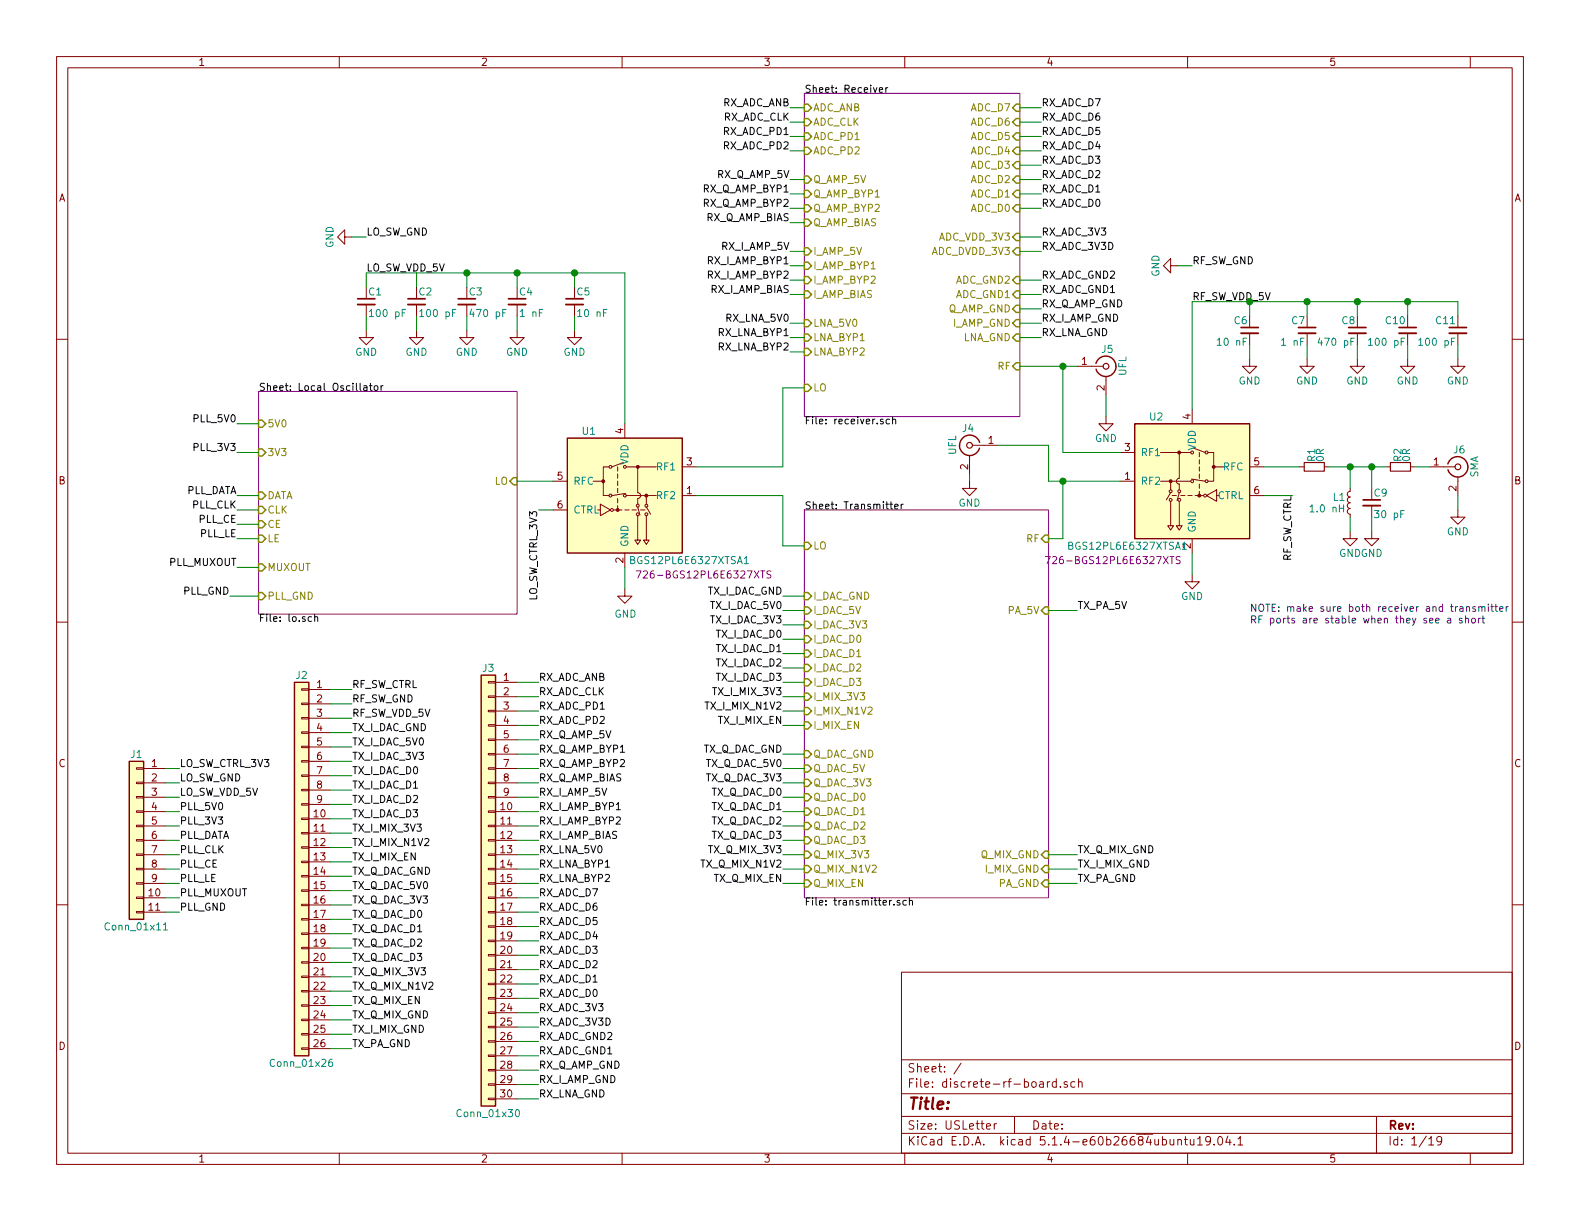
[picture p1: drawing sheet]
EESchema Schematic File Version 4
LIBS:discrete-rf-board-cache
EELAYER 30 0
EELAYER END
$Descr USLetter 11000 8500
encoding utf-8
Sheet 1 19
Title ""
Date ""
Rev ""
Comp ""
Comment1 ""
Comment2 ""
Comment3 ""
Comment4 ""
$EndDescr
$Sheet
S 5600 3550 1700 2700
U 5CA6B0B3
F0 "Transmitter" 50
F1 "transmitter.sch" 50
F2 "LO" I L 5600 3800 50 
F3 "RF" I R 7300 3750 50 
F4 "I_DAC_D0" I L 5600 4450 50 
F5 "I_DAC_D1" I L 5600 4550 50 
F6 "I_DAC_D2" I L 5600 4650 50 
F7 "I_DAC_D3" I L 5600 4750 50 
F8 "I_DAC_3V3" I L 5600 4350 50 
F9 "I_DAC_5V" I L 5600 4250 50 
F10 "I_MIX_EN" I L 5600 5050 50 
F11 "I_MIX_3V3" I L 5600 4850 50 
F12 "I_MIX_N1V2" I L 5600 4950 50 
F13 "Q_MIX_3V3" I L 5600 5950 50 
F14 "Q_MIX_N1V2" I L 5600 6050 50 
F15 "Q_MIX_EN" I L 5600 6150 50 
F16 "PA_5V" I R 7300 4250 50 
F17 "Q_DAC_5V" I L 5600 5350 50 
F18 "Q_DAC_3V3" I L 5600 5450 50 
F19 "Q_DAC_D0" I L 5600 5550 50 
F20 "Q_DAC_D1" I L 5600 5650 50 
F21 "Q_DAC_D2" I L 5600 5750 50 
F22 "Q_DAC_D3" I L 5600 5850 50 
F23 "I_DAC_GND" I L 5600 4150 50 
F24 "Q_DAC_GND" I L 5600 5250 50 
F25 "PA_GND" I R 7300 6150 50 
F26 "I_MIX_GND" I R 7300 6050 50 
F27 "Q_MIX_GND" I R 7300 5950 50 
$EndSheet
$Comp
L discrete-parts:BGS12PL6E6327XTSA1 U1
U 1 1
P 4350 3450
F 0 "U1" H 4100 3900 50  0000 C CNN
F 1 "BGS12PL6E6327XTSA1" H 4800 3000 50  0000 C CNN
F 2 "" H 4350 3450 50  0001 C CNN
F 3 "" H 4350 3450 50  0001 C CNN
F 4 "726-BGS12PL6E6327XTS" H 4900 2900 50  0000 C CNN "Mouser"
	1    4350 3450
	1    0    0    -1  
$EndComp
$Sheet
S 1800 2725 1800 1550
U 5CA6B046
F0 "Local Oscillator" 50
F1 "lo.sch" 50
F2 "CLK" I L 1800 3550 50 
F3 "CE" I L 1800 3650 50 
F4 "MUXOUT" I L 1800 3950 50 
F5 "LE" I L 1800 3750 50 
F6 "DATA" I L 1800 3450 50 
F7 "3V3" I L 1800 3150 50 
F8 "LO" I R 3600 3350 50 
F9 "5V0" I L 1800 2950 50 
F10 "PLL_GND" I L 1800 4150 50 
$EndSheet
$Comp
L power:GND #PWR011
U 1 1
P 8300 4000
F 0 "#PWR011" H 8300 3750 50  0001 C CNN
F 1 "GND" H 8300 3850 50  0000 C CNN
F 2 "" H 8300 4000 50  0001 C CNN
F 3 "" H 8300 4000 50  0001 C CNN
	1    8300 4000
	1    0    0    -1  
$EndComp
Wire Wire Line
	4350 4100 4350 3950
$Comp
L discrete-parts:BGS12PL6E6327XTSA1 U2
U 1 1
P 8300 3350
F 0 "U2" H 8550 3800 50  0000 C CNN
F 1 "BGS12PL6E6327XTSA1" H 8750 2900 50  0000 C CNN
F 2 "" H 8300 3350 50  0001 C CNN
F 3 "" H 8300 3350 50  0001 C CNN
F 4 "726-BGS12PL6E6327XTS" H 8850 2800 50  0000 C CNN "Mouser"
	1    8300 3350
	-1   0    0    -1  
$EndComp
$Comp
L Connector:Conn_Coaxial J6
U 1 1
P 10150 3250
F 0 "J6" H 10160 3370 50  0000 C CNN
F 1 "SMA" V 10265 3250 50  0000 C CNN
F 2 "discrete_footprints:142-0701-801-with-taper" H 10150 3250 50  0001 C CNN
F 3 " ~" H 10150 3250 50  0001 C CNN
F 4 " 530-142-0701-801 " H 10150 3250 50  0001 C CNN "Mouser"
	1    10150 3250
	1    0    0    -1  
$EndComp
$Comp
L power:GND #PWR019
U 1 1
P 10150 3550
F 0 "#PWR019" H 10150 3300 50  0001 C CNN
F 1 "GND" H 10150 3400 50  0000 C CNN
F 2 "" H 10150 3550 50  0001 C CNN
F 3 "" H 10150 3550 50  0001 C CNN
	1    10150 3550
	1    0    0    -1  
$EndComp
Wire Wire Line
	10150 3550 10150 3450
Wire Wire Line
	3600 3350 3850 3350
$Comp
L power:GND #PWR07
U 1 1
P 4350 4100
F 0 "#PWR07" H 4350 3850 50  0001 C CNN
F 1 "GND" H 4355 3927 50  0000 C CNN
F 2 "" H 4350 4100 50  0001 C CNN
F 3 "" H 4350 4100 50  0001 C CNN
	1    4350 4100
	1    0    0    -1  
$EndComp
$Comp
L Device:C_Small C9
U 1 1
P 9550 3500
F 0 "C9" H 9560 3570 50  0000 L CNN
F 1 "30 pF" H 9560 3420 50  0000 L CNN
F 2 "" H 9550 3500 50  0001 C CNN
F 3 "~" H 9550 3500 50  0001 C CNN
	1    9550 3500
	1    0    0    -1  
$EndComp
$Comp
L Device:L_Small L1
U 1 1
P 9400 3500
F 0 "L1" H 9430 3540 50  0000 L CNN
F 1 "1.0 nH" H 9430 3460 50  0000 L CNN
F 2 "" H 9400 3500 50  0001 C CNN
F 3 "~" H 9400 3500 50  0001 C CNN
	1    9400 3500
	-1   0    0    -1  
$EndComp
Wire Wire Line
	9550 3250 9550 3400
Wire Wire Line
	9400 3400 9400 3250
Wire Wire Line
	9400 3250 9550 3250
$Comp
L power:GND #PWR016
U 1 1
P 9550 3700
F 0 "#PWR016" H 9550 3450 50  0001 C CNN
F 1 "GND" H 9550 3550 50  0000 C CNN
F 2 "" H 9550 3700 50  0001 C CNN
F 3 "" H 9550 3700 50  0001 C CNN
	1    9550 3700
	1    0    0    -1  
$EndComp
$Comp
L power:GND #PWR014
U 1 1
P 9400 3700
F 0 "#PWR014" H 9400 3450 50  0001 C CNN
F 1 "GND" H 9400 3550 50  0000 C CNN
F 2 "" H 9400 3700 50  0001 C CNN
F 3 "" H 9400 3700 50  0001 C CNN
	1    9400 3700
	1    0    0    -1  
$EndComp
Wire Wire Line
	9400 3700 9400 3600
Wire Wire Line
	9550 3700 9550 3600
Text Notes 8700 4350 0    50   ~ 0
NOTE: make sure both receiver and transmitter\nRF ports are stable when they see a short
$Comp
L Device:R_Small R1
U 1 1
P 9150 3250
F 0 "R1" H 9180 3270 50  0000 L CNN
F 1 "0R" H 9180 3210 50  0000 L CNN
F 2 "" H 9150 3250 50  0001 C CNN
F 3 "~" H 9150 3250 50  0001 C CNN
	1    9150 3250
	0    -1   -1   0   
$EndComp
Wire Wire Line
	9250 3250 9400 3250
Connection ~ 9400 3250
Wire Wire Line
	9050 3250 8800 3250
$Comp
L Device:R_Small R2
U 1 1
P 9750 3250
F 0 "R2" H 9780 3270 50  0000 L CNN
F 1 "0R" H 9780 3210 50  0000 L CNN
F 2 "" H 9750 3250 50  0001 C CNN
F 3 "~" H 9750 3250 50  0001 C CNN
	1    9750 3250
	0    -1   -1   0   
$EndComp
Wire Wire Line
	9850 3250 9950 3250
Wire Wire Line
	9650 3250 9550 3250
Connection ~ 9550 3250
Wire Wire Line
	7400 2550 7400 3150
Wire Wire Line
	7400 3150 7800 3150
$Comp
L Connector:Conn_Coaxial J5
U 1 1
P 7700 2550
F 0 "J5" H 7710 2670 50  0000 C CNN
F 1 "UFL" V 7815 2550 50  0000 C CNN
F 2 "" H 7700 2550 50  0001 C CNN
F 3 " ~" H 7700 2550 50  0001 C CNN
	1    7700 2550
	1    0    0    -1  
$EndComp
$Comp
L power:GND #PWR09
U 1 1
P 7700 2900
F 0 "#PWR09" H 7700 2650 50  0001 C CNN
F 1 "GND" H 7700 2750 50  0000 C CNN
F 2 "" H 7700 2900 50  0001 C CNN
F 3 "" H 7700 2900 50  0001 C CNN
	1    7700 2900
	1    0    0    -1  
$EndComp
Wire Wire Line
	7700 2750 7700 2900
Wire Wire Line
	4850 3450 5450 3450
Wire Wire Line
	5450 3450 5450 3800
Wire Wire Line
	5450 3800 5600 3800
Wire Wire Line
	8300 4000 8300 3850
Wire Wire Line
	4850 3250 5450 3250
Wire Wire Line
	5450 3250 5450 2700
Wire Wire Line
	5450 2700 5600 2700
Wire Wire Line
	7400 3750 7400 3350
Wire Wire Line
	7400 3350 7800 3350
Wire Wire Line
	7300 3750 7400 3750
$Comp
L Connector:Conn_Coaxial J4
U 1 1
P 6750 3100
F 0 "J4" H 6760 3220 50  0000 C CNN
F 1 "UFL" V 6865 3100 50  0000 C CNN
F 2 "discrete_footprints:2337019-1" H 6750 3100 50  0001 C CNN
F 3 " ~" H 6750 3100 50  0001 C CNN
F 4 " 571-2337019-1" H 6750 3100 50  0001 C CNN "Mouser"
	1    6750 3100
	-1   0    0    -1  
$EndComp
Wire Wire Line
	6950 3100 7300 3100
Wire Wire Line
	7300 3100 7300 3350
Wire Wire Line
	7300 3350 7400 3350
Connection ~ 7400 3350
$Comp
L power:GND #PWR08
U 1 1
P 6750 3350
F 0 "#PWR08" H 6750 3100 50  0001 C CNN
F 1 "GND" H 6750 3200 50  0000 C CNN
F 2 "" H 6750 3350 50  0001 C CNN
F 3 "" H 6750 3350 50  0001 C CNN
	1    6750 3350
	1    0    0    -1  
$EndComp
Wire Wire Line
	6750 3350 6750 3300
$Sheet
S 5600 650  1500 2250
U 5CA6B0AA
F0 "Receiver" 50
F1 "receiver.sch" 50
F2 "RF" I R 7100 2550 50 
F3 "LO" I L 5600 2700 50 
F4 "ADC_ANB" I L 5600 750 50 
F5 "ADC_CLK" I L 5600 850 50 
F6 "ADC_PD1" I L 5600 950 50 
F7 "ADC_PD2" I L 5600 1050 50 
F8 "ADC_D7" I R 7100 750 50 
F9 "ADC_D6" I R 7100 850 50 
F10 "ADC_D5" I R 7100 950 50 
F11 "ADC_D4" I R 7100 1050 50 
F12 "ADC_D3" I R 7100 1150 50 
F13 "ADC_D2" I R 7100 1250 50 
F14 "ADC_D1" I R 7100 1350 50 
F15 "ADC_D0" I R 7100 1450 50 
F16 "Q_AMP_5V" I L 5600 1250 50 
F17 "Q_AMP_BYP1" I L 5600 1350 50 
F18 "Q_AMP_BYP2" I L 5600 1450 50 
F19 "Q_AMP_BIAS" I L 5600 1550 50 
F20 "ADC_VDD_3V3" I R 7100 1650 50 
F21 "ADC_DVDD_3V3" I R 7100 1750 50 
F22 "I_AMP_5V" I L 5600 1750 50 
F23 "I_AMP_BYP1" I L 5600 1850 50 
F24 "I_AMP_BYP2" I L 5600 1950 50 
F25 "I_AMP_BIAS" I L 5600 2050 50 
F26 "LNA_BYP1" I L 5600 2350 50 
F27 "LNA_BYP2" I L 5600 2450 50 
F28 "LNA_5V0" I L 5600 2250 50 
F29 "ADC_GND1" I R 7100 2050 50 
F30 "Q_AMP_GND" I R 7100 2150 50 
F31 "I_AMP_GND" I R 7100 2250 50 
F32 "LNA_GND" I R 7100 2350 50 
F33 "ADC_GND2" I R 7100 1950 50 
$EndSheet
Text Label 3750 3550 3    50   ~ 0
LO_SW_CTRL_3V3
Wire Wire Line
	3750 3550 3850 3550
Wire Wire Line
	9000 3450 8800 3450
Text Label 2550 1900 0    50   ~ 0
LO_SW_VDD_5V
$Comp
L Device:C_Small C4
U 1 1
P 3600 2100
F 0 "C4" H 3610 2170 50  0000 L CNN
F 1 "1 nF" H 3610 2020 50  0000 L CNN
F 2 "" H 3600 2100 50  0001 C CNN
F 3 "~" H 3600 2100 50  0001 C CNN
	1    3600 2100
	1    0    0    -1  
$EndComp
$Comp
L Device:C_Small C5
U 1 1
P 4000 2100
F 0 "C5" H 4010 2170 50  0000 L CNN
F 1 "10 nF" H 4010 2020 50  0000 L CNN
F 2 "" H 4000 2100 50  0001 C CNN
F 3 "~" H 4000 2100 50  0001 C CNN
	1    4000 2100
	1    0    0    -1  
$EndComp
$Comp
L Device:C_Small C3
U 1 1
P 3250 2100
F 0 "C3" H 3260 2170 50  0000 L CNN
F 1 "470 pF" H 3260 2020 50  0000 L CNN
F 2 "" H 3250 2100 50  0001 C CNN
F 3 "~" H 3250 2100 50  0001 C CNN
	1    3250 2100
	1    0    0    -1  
$EndComp
$Comp
L Device:C_Small C2
U 1 1
P 2900 2100
F 0 "C2" H 2910 2170 50  0000 L CNN
F 1 "100 pF" H 2910 2020 50  0000 L CNN
F 2 "" H 2900 2100 50  0001 C CNN
F 3 "~" H 2900 2100 50  0001 C CNN
	1    2900 2100
	1    0    0    -1  
$EndComp
Wire Wire Line
	4350 1900 4350 2950
Wire Wire Line
	2900 2000 2900 1900
Wire Wire Line
	2900 1900 3250 1900
Wire Wire Line
	3250 2000 3250 1900
Connection ~ 3250 1900
Wire Wire Line
	3250 1900 3600 1900
Wire Wire Line
	3600 2000 3600 1900
Connection ~ 3600 1900
Wire Wire Line
	3600 1900 4000 1900
Wire Wire Line
	4000 2000 4000 1900
Connection ~ 4000 1900
Wire Wire Line
	4000 1900 4350 1900
$Comp
L power:GND #PWR06
U 1 1
P 4000 2300
F 0 "#PWR06" H 4000 2050 50  0001 C CNN
F 1 "GND" H 4000 2150 50  0000 C CNN
F 2 "" H 4000 2300 50  0001 C CNN
F 3 "" H 4000 2300 50  0001 C CNN
	1    4000 2300
	1    0    0    -1  
$EndComp
$Comp
L power:GND #PWR05
U 1 1
P 3600 2300
F 0 "#PWR05" H 3600 2050 50  0001 C CNN
F 1 "GND" H 3600 2150 50  0000 C CNN
F 2 "" H 3600 2300 50  0001 C CNN
F 3 "" H 3600 2300 50  0001 C CNN
	1    3600 2300
	1    0    0    -1  
$EndComp
$Comp
L power:GND #PWR04
U 1 1
P 3250 2300
F 0 "#PWR04" H 3250 2050 50  0001 C CNN
F 1 "GND" H 3250 2150 50  0000 C CNN
F 2 "" H 3250 2300 50  0001 C CNN
F 3 "" H 3250 2300 50  0001 C CNN
	1    3250 2300
	1    0    0    -1  
$EndComp
$Comp
L power:GND #PWR03
U 1 1
P 2900 2300
F 0 "#PWR03" H 2900 2050 50  0001 C CNN
F 1 "GND" H 2900 2150 50  0000 C CNN
F 2 "" H 2900 2300 50  0001 C CNN
F 3 "" H 2900 2300 50  0001 C CNN
	1    2900 2300
	1    0    0    -1  
$EndComp
$Comp
L Device:C_Small C1
U 1 1
P 2550 2100
F 0 "C1" H 2560 2170 50  0000 L CNN
F 1 "100 pF" H 2560 2020 50  0000 L CNN
F 2 "" H 2550 2100 50  0001 C CNN
F 3 "~" H 2550 2100 50  0001 C CNN
	1    2550 2100
	1    0    0    -1  
$EndComp
Wire Wire Line
	2550 2000 2550 1900
Wire Wire Line
	2550 1900 2900 1900
$Comp
L power:GND #PWR02
U 1 1
P 2550 2300
F 0 "#PWR02" H 2550 2050 50  0001 C CNN
F 1 "GND" H 2550 2150 50  0000 C CNN
F 2 "" H 2550 2300 50  0001 C CNN
F 3 "" H 2550 2300 50  0001 C CNN
	1    2550 2300
	1    0    0    -1  
$EndComp
Wire Wire Line
	2550 2200 2550 2300
Wire Wire Line
	2900 2300 2900 2200
Wire Wire Line
	3250 2200 3250 2300
Wire Wire Line
	3600 2300 3600 2200
Wire Wire Line
	4000 2300 4000 2200
$Comp
L Device:C_Small C7
U 1 1
P 9100 2300
F 0 "C7" H 9110 2370 50  0000 L CNN
F 1 "1 nF" H 9110 2220 50  0000 L CNN
F 2 "" H 9100 2300 50  0001 C CNN
F 3 "~" H 9100 2300 50  0001 C CNN
	1    9100 2300
	-1   0    0    -1  
$EndComp
$Comp
L Device:C_Small C6
U 1 1
P 8700 2300
F 0 "C6" H 8710 2370 50  0000 L CNN
F 1 "10 nF" H 8710 2220 50  0000 L CNN
F 2 "" H 8700 2300 50  0001 C CNN
F 3 "~" H 8700 2300 50  0001 C CNN
	1    8700 2300
	-1   0    0    -1  
$EndComp
$Comp
L Device:C_Small C8
U 1 1
P 9450 2300
F 0 "C8" H 9460 2370 50  0000 L CNN
F 1 "470 pF" H 9460 2220 50  0000 L CNN
F 2 "" H 9450 2300 50  0001 C CNN
F 3 "~" H 9450 2300 50  0001 C CNN
	1    9450 2300
	-1   0    0    -1  
$EndComp
$Comp
L Device:C_Small C10
U 1 1
P 9800 2300
F 0 "C10" H 9810 2370 50  0000 L CNN
F 1 "100 pF" H 9810 2220 50  0000 L CNN
F 2 "" H 9800 2300 50  0001 C CNN
F 3 "~" H 9800 2300 50  0001 C CNN
	1    9800 2300
	-1   0    0    -1  
$EndComp
Wire Wire Line
	9800 2200 9800 2100
Wire Wire Line
	9800 2100 9450 2100
Wire Wire Line
	9450 2200 9450 2100
Connection ~ 9450 2100
Wire Wire Line
	9450 2100 9100 2100
Wire Wire Line
	9100 2200 9100 2100
Connection ~ 9100 2100
Wire Wire Line
	9100 2100 8700 2100
Wire Wire Line
	8700 2200 8700 2100
Connection ~ 8700 2100
$Comp
L power:GND #PWR012
U 1 1
P 8700 2500
F 0 "#PWR012" H 8700 2250 50  0001 C CNN
F 1 "GND" H 8700 2350 50  0000 C CNN
F 2 "" H 8700 2500 50  0001 C CNN
F 3 "" H 8700 2500 50  0001 C CNN
	1    8700 2500
	-1   0    0    -1  
$EndComp
$Comp
L power:GND #PWR013
U 1 1
P 9100 2500
F 0 "#PWR013" H 9100 2250 50  0001 C CNN
F 1 "GND" H 9100 2350 50  0000 C CNN
F 2 "" H 9100 2500 50  0001 C CNN
F 3 "" H 9100 2500 50  0001 C CNN
	1    9100 2500
	-1   0    0    -1  
$EndComp
$Comp
L power:GND #PWR015
U 1 1
P 9450 2500
F 0 "#PWR015" H 9450 2250 50  0001 C CNN
F 1 "GND" H 9450 2350 50  0000 C CNN
F 2 "" H 9450 2500 50  0001 C CNN
F 3 "" H 9450 2500 50  0001 C CNN
	1    9450 2500
	-1   0    0    -1  
$EndComp
$Comp
L power:GND #PWR017
U 1 1
P 9800 2500
F 0 "#PWR017" H 9800 2250 50  0001 C CNN
F 1 "GND" H 9800 2350 50  0000 C CNN
F 2 "" H 9800 2500 50  0001 C CNN
F 3 "" H 9800 2500 50  0001 C CNN
	1    9800 2500
	-1   0    0    -1  
$EndComp
$Comp
L Device:C_Small C11
U 1 1
P 10150 2300
F 0 "C11" H 10160 2370 50  0000 L CNN
F 1 "100 pF" H 10160 2220 50  0000 L CNN
F 2 "" H 10150 2300 50  0001 C CNN
F 3 "~" H 10150 2300 50  0001 C CNN
	1    10150 2300
	-1   0    0    -1  
$EndComp
Wire Wire Line
	10150 2200 10150 2100
Wire Wire Line
	10150 2100 9800 2100
$Comp
L power:GND #PWR018
U 1 1
P 10150 2500
F 0 "#PWR018" H 10150 2250 50  0001 C CNN
F 1 "GND" H 10150 2350 50  0000 C CNN
F 2 "" H 10150 2500 50  0001 C CNN
F 3 "" H 10150 2500 50  0001 C CNN
	1    10150 2500
	-1   0    0    -1  
$EndComp
Wire Wire Line
	10150 2400 10150 2500
Wire Wire Line
	9800 2500 9800 2400
Wire Wire Line
	9450 2400 9450 2500
Wire Wire Line
	9100 2500 9100 2400
Wire Wire Line
	8700 2500 8700 2400
Connection ~ 9800 2100
Wire Wire Line
	8300 2850 8300 2100
Wire Wire Line
	8300 2100 8700 2100
Text Label 8300 2100 0    50   ~ 0
RF_SW_VDD_5V
Text Label 1650 2950 2    50   ~ 0
PLL_5V0
Text Label 1650 3150 2    50   ~ 0
PLL_3V3
Text Label 1650 3450 2    50   ~ 0
PLL_DATA
Text Label 1650 3550 2    50   ~ 0
PLL_CLK
Text Label 1650 3650 2    50   ~ 0
PLL_CE
Text Label 1650 3750 2    50   ~ 0
PLL_LE
Text Label 1650 3950 2    50   ~ 0
PLL_MUXOUT
Text Label 5450 4150 2    50   ~ 0
TX_I_DAC_GND
Text Label 5450 4250 2    50   ~ 0
TX_I_DAC_5V0
Text Label 5450 4350 2    50   ~ 0
TX_I_DAC_3V3
Text Label 5450 4450 2    50   ~ 0
TX_I_DAC_D0
Text Label 5450 4550 2    50   ~ 0
TX_I_DAC_D1
Text Label 5450 4650 2    50   ~ 0
TX_I_DAC_D2
Text Label 5450 4750 2    50   ~ 0
TX_I_DAC_D3
Text Label 5450 4850 2    50   ~ 0
TX_I_MIX_3V3
Text Label 5450 4950 2    50   ~ 0
TX_I_MIX_N1V2
Text Label 5450 5050 2    50   ~ 0
TX_I_MIX_EN
Text Label 5450 5250 2    50   ~ 0
TX_Q_DAC_GND
Text Label 5450 5350 2    50   ~ 0
TX_Q_DAC_5V0
Text Label 5450 5450 2    50   ~ 0
TX_Q_DAC_3V3
Text Label 5450 5550 2    50   ~ 0
TX_Q_DAC_D0
Text Label 5450 5650 2    50   ~ 0
TX_Q_DAC_D1
Text Label 5450 5750 2    50   ~ 0
TX_Q_DAC_D2
Text Label 5450 5850 2    50   ~ 0
TX_Q_DAC_D3
Text Label 5450 5950 2    50   ~ 0
TX_Q_MIX_3V3
Text Label 5450 6050 2    50   ~ 0
TX_Q_MIX_N1V2
Text Label 5450 6150 2    50   ~ 0
TX_Q_MIX_EN
Text Label 7500 4250 0    50   ~ 0
TX_PA_5V
Wire Wire Line
	7500 4250 7300 4250
Wire Wire Line
	1650 2950 1800 2950
Wire Wire Line
	1800 3150 1650 3150
Wire Wire Line
	1650 3450 1800 3450
Wire Wire Line
	1650 3550 1800 3550
Wire Wire Line
	1650 3650 1800 3650
Wire Wire Line
	1650 3750 1800 3750
Wire Wire Line
	1650 3950 1800 3950
Wire Wire Line
	5450 4150 5600 4150
Wire Wire Line
	5450 4250 5600 4250
Wire Wire Line
	5450 4350 5600 4350
Wire Wire Line
	5450 4450 5600 4450
Wire Wire Line
	5450 4550 5600 4550
Wire Wire Line
	5450 4650 5600 4650
Wire Wire Line
	5450 4750 5600 4750
Wire Wire Line
	5450 4850 5600 4850
Wire Wire Line
	5450 4950 5600 4950
Wire Wire Line
	5450 5050 5600 5050
Wire Wire Line
	5450 5250 5600 5250
Wire Wire Line
	5450 5350 5600 5350
Wire Wire Line
	5450 5450 5600 5450
Wire Wire Line
	5450 5550 5600 5550
Wire Wire Line
	5450 5650 5600 5650
Wire Wire Line
	5600 5750 5450 5750
Wire Wire Line
	5450 5850 5600 5850
Wire Wire Line
	5450 5950 5600 5950
Wire Wire Line
	5450 6050 5600 6050
Wire Wire Line
	5450 6150 5600 6150
Text Label 5500 750  2    50   ~ 0
RX_ADC_ANB
Text Label 5500 850  2    50   ~ 0
RX_ADC_CLK
Text Label 5500 950  2    50   ~ 0
RX_ADC_PD1
Text Label 5500 1050 2    50   ~ 0
RX_ADC_PD2
Text Label 5500 1250 2    50   ~ 0
RX_Q_AMP_5V
Text Label 5500 1350 2    50   ~ 0
RX_Q_AMP_BYP1
Text Label 5500 1450 2    50   ~ 0
RX_Q_AMP_BYP2
Text Label 5500 1550 2    50   ~ 0
RX_Q_AMP_BIAS
Text Label 5500 1750 2    50   ~ 0
RX_I_AMP_5V
Text Label 5500 1850 2    50   ~ 0
RX_I_AMP_BYP1
Text Label 5500 1950 2    50   ~ 0
RX_I_AMP_BYP2
Text Label 5500 2050 2    50   ~ 0
RX_I_AMP_BIAS
Text Label 5500 2250 2    50   ~ 0
RX_LNA_5V0
Text Label 5500 2350 2    50   ~ 0
RX_LNA_BYP1
Text Label 5500 2450 2    50   ~ 0
RX_LNA_BYP2
Wire Wire Line
	5500 750  5600 750 
Wire Wire Line
	5600 850  5500 850 
Wire Wire Line
	5500 950  5600 950 
Wire Wire Line
	5600 1050 5500 1050
Wire Wire Line
	5500 1250 5600 1250
Wire Wire Line
	5500 1350 5600 1350
Wire Wire Line
	5600 1450 5500 1450
Wire Wire Line
	5500 1550 5600 1550
Wire Wire Line
	5600 1750 5500 1750
Wire Wire Line
	5500 1850 5600 1850
Wire Wire Line
	5600 1950 5500 1950
Wire Wire Line
	5500 2050 5600 2050
Wire Wire Line
	5600 2250 5500 2250
Wire Wire Line
	5500 2350 5600 2350
Wire Wire Line
	5500 2450 5600 2450
Text Label 1600 4150 2    50   ~ 0
PLL_GND
Wire Wire Line
	1600 4150 1800 4150
Wire Wire Line
	7100 2550 7400 2550
Wire Wire Line
	7500 2550 7400 2550
Connection ~ 7400 2550
Text Label 7500 5950 0    50   ~ 0
TX_Q_MIX_GND
Text Label 7500 6050 0    50   ~ 0
TX_I_MIX_GND
Text Label 7500 6150 0    50   ~ 0
TX_PA_GND
Wire Wire Line
	7500 6150 7300 6150
Wire Wire Line
	7300 6050 7500 6050
Wire Wire Line
	7500 5950 7300 5950
Text Label 7250 750  0    50   ~ 0
RX_ADC_D7
Text Label 7250 850  0    50   ~ 0
RX_ADC_D6
Text Label 7250 950  0    50   ~ 0
RX_ADC_D5
Text Label 7250 1050 0    50   ~ 0
RX_ADC_D4
Text Label 7250 1150 0    50   ~ 0
RX_ADC_D3
Text Label 7250 1250 0    50   ~ 0
RX_ADC_D2
Text Label 7250 1350 0    50   ~ 0
RX_ADC_D1
Text Label 7250 1450 0    50   ~ 0
RX_ADC_D0
Text Label 7250 1650 0    50   ~ 0
RX_ADC_3V3
Text Label 7250 1750 0    50   ~ 0
RX_ADC_3V3D
Text Label 7250 1950 0    50   ~ 0
RX_ADC_GND2
Text Label 7250 2050 0    50   ~ 0
RX_ADC_GND1
Text Label 7250 2150 0    50   ~ 0
RX_Q_AMP_GND
Text Label 7250 2250 0    50   ~ 0
RX_I_AMP_GND
Text Label 7250 2350 0    50   ~ 0
RX_LNA_GND
Wire Wire Line
	7250 750  7100 750 
Wire Wire Line
	7100 850  7250 850 
Wire Wire Line
	7250 950  7100 950 
Wire Wire Line
	7100 1050 7250 1050
Wire Wire Line
	7250 1150 7100 1150
Wire Wire Line
	7100 1250 7250 1250
Wire Wire Line
	7250 1350 7100 1350
Wire Wire Line
	7100 1450 7250 1450
Wire Wire Line
	7250 1650 7100 1650
Wire Wire Line
	7100 1750 7250 1750
Wire Wire Line
	7250 1950 7100 1950
Wire Wire Line
	7100 2050 7250 2050
Wire Wire Line
	7250 2150 7100 2150
Wire Wire Line
	7100 2250 7250 2250
Wire Wire Line
	7250 2350 7100 2350
Text Label 1250 5650 0    50   ~ 0
PLL_5V0
Text Label 1250 5750 0    50   ~ 0
PLL_3V3
Text Label 1250 5850 0    50   ~ 0
PLL_DATA
Text Label 1250 5950 0    50   ~ 0
PLL_CLK
Text Label 1250 6050 0    50   ~ 0
PLL_CE
Text Label 1250 6150 0    50   ~ 0
PLL_LE
Text Label 1250 6250 0    50   ~ 0
PLL_MUXOUT
Text Label 1250 6350 0    50   ~ 0
PLL_GND
Text Label 2450 5100 0    50   ~ 0
TX_I_DAC_GND
Text Label 2450 5200 0    50   ~ 0
TX_I_DAC_5V0
Text Label 2450 5300 0    50   ~ 0
TX_I_DAC_3V3
Text Label 2450 5400 0    50   ~ 0
TX_I_DAC_D0
Text Label 2450 5500 0    50   ~ 0
TX_I_DAC_D1
Text Label 2450 5600 0    50   ~ 0
TX_I_DAC_D2
Text Label 2450 5700 0    50   ~ 0
TX_I_DAC_D3
Text Label 2450 5800 0    50   ~ 0
TX_I_MIX_3V3
Text Label 2450 5900 0    50   ~ 0
TX_I_MIX_N1V2
Text Label 2450 6000 0    50   ~ 0
TX_I_MIX_EN
Text Label 2450 6100 0    50   ~ 0
TX_Q_DAC_GND
Text Label 2450 6200 0    50   ~ 0
TX_Q_DAC_5V0
Text Label 2450 6300 0    50   ~ 0
TX_Q_DAC_3V3
Text Label 2450 6400 0    50   ~ 0
TX_Q_DAC_D0
Text Label 2450 6500 0    50   ~ 0
TX_Q_DAC_D1
Text Label 2450 6600 0    50   ~ 0
TX_Q_DAC_D2
Text Label 2450 6700 0    50   ~ 0
TX_Q_DAC_D3
Text Label 2450 6800 0    50   ~ 0
TX_Q_MIX_3V3
Text Label 2450 6900 0    50   ~ 0
TX_Q_MIX_N1V2
Text Label 2450 7000 0    50   ~ 0
TX_Q_MIX_EN
Text Label 2450 7100 0    50   ~ 0
TX_Q_MIX_GND
Text Label 2450 7200 0    50   ~ 0
TX_I_MIX_GND
Text Label 2450 7300 0    50   ~ 0
TX_PA_GND
Text Label 3750 6250 0    50   ~ 0
RX_ADC_D7
Text Label 3750 6350 0    50   ~ 0
RX_ADC_D6
Text Label 3750 6450 0    50   ~ 0
RX_ADC_D5
Text Label 3750 6550 0    50   ~ 0
RX_ADC_D4
Text Label 3750 6650 0    50   ~ 0
RX_ADC_D3
Text Label 3750 6750 0    50   ~ 0
RX_ADC_D2
Text Label 3750 6850 0    50   ~ 0
RX_ADC_D1
Text Label 3750 6950 0    50   ~ 0
RX_ADC_D0
Text Label 3750 7050 0    50   ~ 0
RX_ADC_3V3
Text Label 3750 7150 0    50   ~ 0
RX_ADC_3V3D
Text Label 3750 7250 0    50   ~ 0
RX_ADC_GND2
Text Label 3750 7350 0    50   ~ 0
RX_ADC_GND1
Text Label 3750 7450 0    50   ~ 0
RX_Q_AMP_GND
Text Label 3750 7550 0    50   ~ 0
RX_I_AMP_GND
Text Label 3750 7650 0    50   ~ 0
RX_LNA_GND
Text Label 3750 4750 0    50   ~ 0
RX_ADC_ANB
Text Label 3750 4850 0    50   ~ 0
RX_ADC_CLK
Text Label 3750 4950 0    50   ~ 0
RX_ADC_PD1
Text Label 3750 5050 0    50   ~ 0
RX_ADC_PD2
Text Label 3750 5150 0    50   ~ 0
RX_Q_AMP_5V
Text Label 3750 5250 0    50   ~ 0
RX_Q_AMP_BYP1
Text Label 3750 5350 0    50   ~ 0
RX_Q_AMP_BYP2
Text Label 3750 5450 0    50   ~ 0
RX_Q_AMP_BIAS
Text Label 3750 5550 0    50   ~ 0
RX_I_AMP_5V
Text Label 3750 5650 0    50   ~ 0
RX_I_AMP_BYP1
Text Label 3750 5750 0    50   ~ 0
RX_I_AMP_BYP2
Text Label 3750 5850 0    50   ~ 0
RX_I_AMP_BIAS
Text Label 3750 5950 0    50   ~ 0
RX_LNA_5V0
Text Label 3750 6050 0    50   ~ 0
RX_LNA_BYP1
Text Label 3750 6150 0    50   ~ 0
RX_LNA_BYP2
Wire Wire Line
	1150 5650 1250 5650
Wire Wire Line
	1250 5750 1150 5750
Wire Wire Line
	1150 5850 1250 5850
Wire Wire Line
	1250 5950 1150 5950
Wire Wire Line
	1150 6050 1250 6050
Wire Wire Line
	1250 6150 1150 6150
Wire Wire Line
	1150 6250 1250 6250
Wire Wire Line
	1150 6350 1250 6350
Wire Wire Line
	2450 5100 2300 5100
Wire Wire Line
	2300 5200 2450 5200
Wire Wire Line
	2450 5300 2300 5300
Wire Wire Line
	2450 5400 2300 5400
Wire Wire Line
	2300 5500 2450 5500
Wire Wire Line
	2450 5600 2300 5600
Wire Wire Line
	2450 5700 2300 5700
Wire Wire Line
	2300 5800 2450 5800
Wire Wire Line
	2450 5900 2300 5900
Wire Wire Line
	2450 6000 2300 6000
Wire Wire Line
	2300 6100 2450 6100
Wire Wire Line
	2450 6200 2300 6200
Wire Wire Line
	2450 6400 2300 6400
Wire Wire Line
	2300 6500 2450 6500
Wire Wire Line
	2450 6600 2300 6600
Wire Wire Line
	2450 6700 2300 6700
Wire Wire Line
	2300 6800 2450 6800
Wire Wire Line
	2450 6900 2300 6900
Wire Wire Line
	2450 7000 2300 7000
Wire Wire Line
	2300 7100 2450 7100
Wire Wire Line
	2450 7200 2300 7200
Wire Wire Line
	2450 7300 2300 7300
Wire Wire Line
	2300 6300 2450 6300
$Comp
L Connector_Generic:Conn_01x30 J3
U 1 1
P 3400 6150
F 0 "J3" H 3400 7650 50  0000 C CNN
F 1 "Conn_01x30" H 3400 4550 50  0000 C CNN
F 2 "" H 3400 6150 50  0001 C CNN
F 3 "~" H 3400 6150 50  0001 C CNN
	1    3400 6150
	-1   0    0    -1  
$EndComp
Wire Wire Line
	3750 4750 3600 4750
Wire Wire Line
	3600 4850 3750 4850
Wire Wire Line
	3750 4950 3600 4950
Wire Wire Line
	3750 5050 3600 5050
Wire Wire Line
	3600 5150 3750 5150
Wire Wire Line
	3750 5250 3600 5250
Wire Wire Line
	3750 5350 3600 5350
Wire Wire Line
	3600 5450 3750 5450
Wire Wire Line
	3750 5550 3600 5550
Wire Wire Line
	3750 5650 3600 5650
Wire Wire Line
	3600 5750 3750 5750
Wire Wire Line
	3750 5850 3600 5850
Wire Wire Line
	3750 6050 3600 6050
Wire Wire Line
	3600 6150 3750 6150
Wire Wire Line
	3600 5950 3750 5950
Wire Wire Line
	3750 6250 3600 6250
Wire Wire Line
	3600 6350 3750 6350
Wire Wire Line
	3750 6450 3600 6450
Wire Wire Line
	3750 6550 3600 6550
Wire Wire Line
	3600 6650 3750 6650
Wire Wire Line
	3750 6750 3600 6750
Wire Wire Line
	3750 6850 3600 6850
Wire Wire Line
	3600 6950 3750 6950
Wire Wire Line
	3750 7050 3600 7050
Wire Wire Line
	3750 7150 3600 7150
Wire Wire Line
	3600 7250 3750 7250
Wire Wire Line
	3750 7350 3600 7350
Wire Wire Line
	3750 7550 3600 7550
Wire Wire Line
	3600 7650 3750 7650
Wire Wire Line
	3600 7450 3750 7450
Text Label 2450 5000 0    50   ~ 0
RF_SW_VDD_5V
Text Label 1250 5550 0    50   ~ 0
LO_SW_VDD_5V
Wire Wire Line
	1150 5550 1250 5550
Text Label 8300 1850 0    50   ~ 0
RF_SW_GND
$Comp
L power:GND #PWR010
U 1 1
P 8200 1850
F 0 "#PWR010" H 8200 1600 50  0001 C CNN
F 1 "GND" H 8200 1700 50  0000 C CNN
F 2 "" H 8200 1850 50  0001 C CNN
F 3 "" H 8200 1850 50  0001 C CNN
	1    8200 1850
	0    1    1    0   
$EndComp
Wire Wire Line
	8200 1850 8300 1850
Text Label 2450 4900 0    50   ~ 0
RF_SW_GND
Wire Wire Line
	2300 5000 2450 5000
Wire Wire Line
	2450 4900 2300 4900
Text Label 2550 1650 0    50   ~ 0
LO_SW_GND
$Comp
L power:GND #PWR01
U 1 1
P 2450 1650
F 0 "#PWR01" H 2450 1400 50  0001 C CNN
F 1 "GND" H 2450 1500 50  0000 C CNN
F 2 "" H 2450 1650 50  0001 C CNN
F 3 "" H 2450 1650 50  0001 C CNN
	1    2450 1650
	0    1    1    0   
$EndComp
Wire Wire Line
	2450 1650 2550 1650
Text Label 1250 5450 0    50   ~ 0
LO_SW_GND
Wire Wire Line
	1150 5450 1250 5450
Text Label 1250 5350 0    50   ~ 0
LO_SW_CTRL_3V3
Text Label 9000 3450 3    50   ~ 0
RF_SW_CTRL
Text Label 2450 4800 0    50   ~ 0
RF_SW_CTRL
$Comp
L Connector_Generic:Conn_01x11 J1
U 1 1
P 950 5850
F 0 "J1" H 950 6450 50  0000 C CNN
F 1 "Conn_01x11" H 950 5250 50  0000 C CNN
F 2 "" H 950 5850 50  0001 C CNN
F 3 "~" H 950 5850 50  0001 C CNN
	1    950  5850
	-1   0    0    -1  
$EndComp
$Comp
L Connector_Generic:Conn_01x26 J2
U 1 1
P 2100 6000
F 0 "J2" H 2100 7300 50  0000 C CNN
F 1 "Conn_01x26" H 2100 4600 50  0000 C CNN
F 2 "" H 2100 6000 50  0001 C CNN
F 3 "~" H 2100 6000 50  0001 C CNN
	1    2100 6000
	-1   0    0    -1  
$EndComp
Wire Wire Line
	2300 4800 2450 4800
Wire Wire Line
	1150 5350 1250 5350
$EndSCHEMATC
